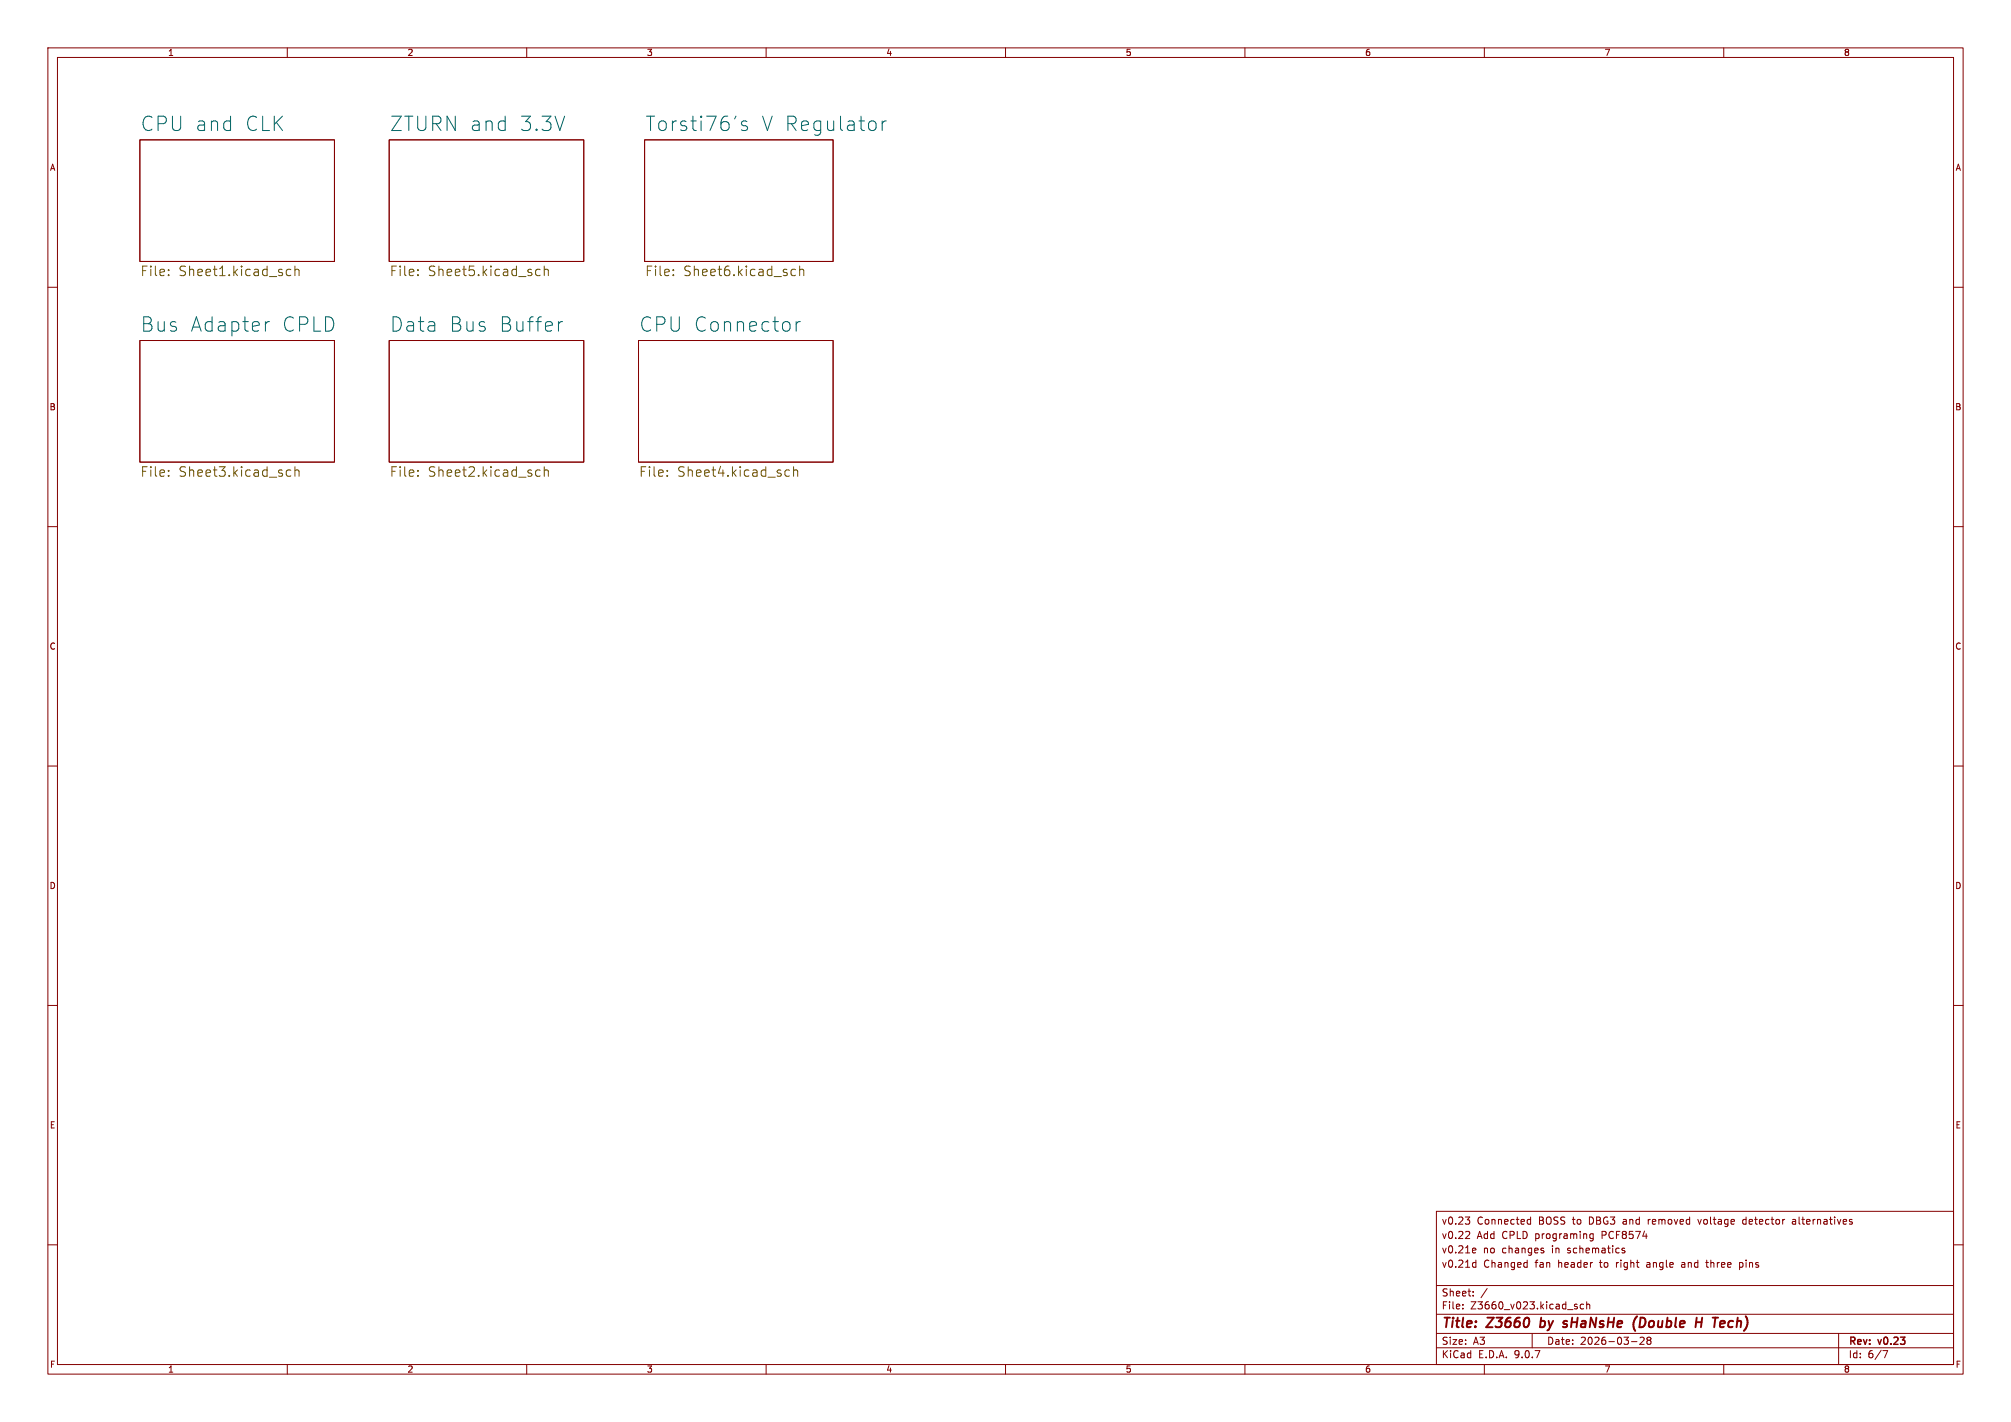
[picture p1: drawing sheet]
<svg xmlns="http://www.w3.org/2000/svg" width="420mm" height="297mm" viewBox="0 0 420 297" stroke-linecap="round" stroke-linejoin="round" font-family="sans-serif">
<g fill="none" stroke="#840000" stroke-width=".21">
<path d="M10 10h400v277h-400zM12 12h396v273h-396zM60 10v2M110 10v2M160 10v2M210 10v2M260 10v2M310 10v2M360 10v2M29.2 29.2h40.6v25.4h-40.6zM81.3 29.2h40.6v25.4h-40.6zM134.6 29.2h39.4v25.4h-39.4z"/>
<path d="M10 60h2M29.2 71.1h40.6v25.4h-40.6zM81.3 71.1h40.6v25.4h-40.6zM133.3 71.1h40.7v25.4h-40.7zM408 60h2M10 110h2M408 110h2M10 160h2M408 160h2M10 210h2M408 210h2M300 253h108v32h-108z"/>
<path d="M306 254.2h.9l-.5 .6M306.7 257.2l.2 .3v.3l-.9 .9h.9M306.7 254.8l.2 .2v.4l-.2 .3M319.1 255.6h.6M319.1 254.8h.6M319.7 254.2v1.5M332.7 257.8l-.4-.1-.3 .3 .2 .6h.5M332.7 257.7v1.2l-.3 .3-.3-.1M354.6 254.7l.3 1M364.2 254.7l-.3 .3v.4l.3 .3M374.8 254.7l-.4 .1M374.9 255.1h-.4l-.2 .2 .1 .3 .5 .1"/>
<path d="M386.7 255.2l.2 .2-.2 .3M386.7 254.7l.1 .1M10 260h2M300 278.5h108M300 274.5h108M300 268.5h108M305.5 273.2v.2M305.5 272.5v.1M307.7 270.5v.2M307.7 269.8v.1M307.7 260.7l.5 .1v.2l-.7 .2M307.8 263.7l.4 .1"/>
<path d="M308.2 261.6l-.5 .1M308.2 263.2v1.5M308.2 264.6l-.4 .1M310.6 269.1l-1.3 1.9M318.8 263.7l.1 .1M318.9 263.2v1.5M318.9 264.6l-.1 .1M320 278.5v3M322.2 261.2l.2 .2-.2 .3M322.2 260.7l.2 .1M329 272.9l.4 .1v.2l-.2 .2h-.3M329 272.4l.4 .1"/>
<path d="M330.7 272.5l-.4-.1-.3 .3 .2 .6h.5M331.4 272.5l.2-.1 .3 .1 .1 .9M331.4 271.9v1.5M339.3 260.8l-.4-.1-.2 .2 .1 .2 .5 .2v.3h-.6M343.1 279.3l-.6 .1M343.3 279.4v.5l-.9 .9h1M344 279.4l-.1 .2 .3 .3M344.2 279.9l-.3 .3 .1 .4 .2 .2 .5-.1 .1-.2-.1-.4-.2-.2M344.2 279.9h.3M344.7 279.4l.1 .2-.3 .3M351.2 264.2v.4M356.2 263.7h.6"/>
<path d="M356.4 263.2v1.3l.3 .2M363.3 264.6l.4 .1M363.3 263.7v1.5M363.7 263.7l-.4 .1M384 278.5v6.5M408 260h2M60 285v2M110 285v2M160 285v2M210 285v2M260 285v2M300 281.5h108"/>
<path d="M310 285v2M340.7 280.2h1.2M360 285v2M393.2 282.1h1l-.6 1.5"/>
</g>
<path d="M321.6 277.1l.2 .1M321.9 275.2l-.3 2M326.8 276.5h.2l.3 .3-.3 .4M326.8 275.9l.5 .1M341.4 277.9l.1 .1M341.9 274.9l-.4 .6M343.1 275.2h-.5l-.2 2h.5M354.2 276.2h1.2M355.5 275.2l-.3 2M361.2 276l-.2 .3-.1 .5 .3 .4" fill="none" stroke="#840000" stroke-width=".4"/>
<path d="M156 25.4l-.7-.1-.5 .4 .2 .4 1 .3 .1 .3-.1 .4-.3 .2-.9-.2M184.2 25.3v2M185.1 25.3a.77 .77 0 0 0-.9 .5M56.3 67.2a.77 .77 0 0 0-.9 .5M116.6 67.2v2M117.5 67.2a.77 .77 0 0 0-.9 .5M166.3 67.2v2M167.1 67.2a.77 .77 0 0 0-.8 .5" fill="none" stroke="#006464" stroke-width=".21"/>
<g fill="none" stroke="#725600" stroke-width=".21">
<path d="M35.2 57.4v.2M35.2 56.3v.2M59.9 57.4l.3 .2 .5-.1M60.7 56.3l-.5-.1-.3 .2M61.6 56.4a.5 .5 0 0 1 .9 .1v1.1M61.6 55.6v2M87.3 56.3v.2M87.3 57.4v.2M112 57.4l.2 .2 .6-.1M112.8 56.3l-.6-.1-.2 .2M113.7 55.6v2M113.7 56.4a.5 .5 0 0 1 .8 .1v1.1"/>
<path d="M140.6 57.4v.2M140.6 56.3v.2M165.3 57.4l.3 .2 .5-.1M166.1 56.3l-.5-.1-.3 .2M167 56.4a.5 .5 0 0 1 .9 .1v1.1M167 55.6v2M35.2 98.2v.2M35.2 99.3v.2M59.9 99.3l.3 .2 .5-.1M60.7 98.2h-.5l-.3 .1M61.6 98.3a.5 .5 0 0 1 .9 .1v1.1M61.6 97.5v2"/>
<path d="M87.3 99.3v.2M87.3 98.2v.2M112 99.3l.2 .2 .6-.1M112.8 98.2h-.6l-.2 .1M113.7 98.3a.5 .5 0 0 1 .8 .1v1.1M113.7 97.5v2M139.4 99.3v.2M139.4 98.2v.2M164 99.3l.3 .2 .6-.1M164.9 98.2h-.6l-.3 .1M165.7 98.3a.5 .5 0 0 1 .9 .1v1.1M165.7 97.5v2"/>
</g>
<g font-size="4.2" fill="#006464">
<text x="29.2" y="27.6">CPU and</text>
<text x="50.8" y="27.6">CLK</text>
<text x="81.3" y="27.6">ZTURN and</text>
<text x="108.1" y="27.6">3.3V</text>
<text x="134.6" y="27.6">Torsti76's</text>
<text x="158.7" y="27.6">V Regulator</text>
<text x="29.2" y="69.5">Bus</text>
<text x="39.5" y="69.5">Adapter</text>
<text x="58.5" y="69.5">CPLD</text>
<text x="81.3" y="69.5">Data</text>
<text x="93.6" y="69.5">Bus</text>
<text x="103.8" y="69.5">Buffer</text>
<text x="133.3" y="69.5">CPU Connector</text>
</g>
<g font-size="2.8" fill="#725600">
<text x="29.2" y="57.9">File:</text>
<text x="37.2" y="57.9">Sheet1.kicad_sch</text>
<text x="81.3" y="57.9">File:</text>
<text x="89.2" y="57.9">Sheet5.kicad_sch</text>
<text x="134.6" y="57.9">File:</text>
<text x="142.6" y="57.9">Sheet6.kicad_sch</text>
<text x="29.2" y="99.9">File:</text>
<text x="37.2" y="99.9">Sheet3.kicad_sch</text>
<text x="81.3" y="99.9">File:</text>
<text x="89.2" y="99.9">Sheet2.kicad_sch</text>
<text x="133.3" y="99.9">File:</text>
<text x="141.3" y="99.9">Sheet4.kicad_sch</text>
</g>
<g font-size="2.8" fill="#840000">
<text x="301" y="277.9">Title:</text>
<text x="310.6" y="277.9">Z3660</text>
<text x="322.5" y="277.9">by</text>
<text x="328.2" y="277.9">sHaNsHe</text>
<text x="343.5" y="277.9">(Double</text>
<text x="357.4" y="277.9">H</text>
<text x="361.8" y="277.9">Tech)</text>
</g>
<g font-size="2.1" fill="#840000">
<text x="301" y="256">v0.23</text>
<text x="308.4" y="256">Connected</text>
<text x="321.4" y="256">BOSS to</text>
<text x="332.1" y="256">DBG3</text>
<text x="339.3" y="256">and</text>
<text x="344.7" y="256">removed</text>
<text x="355.4" y="256">voltage</text>
<text x="364.8" y="256">detector</text>
<text x="375.3" y="256">alternatives</text>
<text x="301" y="262">v0.21e</text>
<text x="301" y="259">v0.22</text>
<text x="308.4" y="259">Add</text>
<text x="309.7" y="262">no</text>
<text x="313.7" y="262">changes</text>
<text x="313.7" y="259">CPLD programing</text>
<text x="324.2" y="262">in</text>
<text x="327.6" y="262">schematics</text>
<text x="334.8" y="259">PCF8574</text>
<text x="301" y="265">v0.21d</text>
<text x="309.8" y="265">Changed</text>
<text x="320.7" y="265">fan</text>
<text x="325.5" y="265">header</text>
<text x="334.4" y="265">to</text>
<text x="337.9" y="265">right</text>
<text x="344.4" y="265">angle</text>
<text x="351.9" y="265">and</text>
<text x="357.2" y="265">three</text>
<text x="364.3" y="265">pins</text>
<text x="301" y="273.7">File:</text>
<text x="301" y="271">Sheet:</text>
<text x="307.1" y="273.7">Z3660_v023.kicad_sch</text>
<text x="301" y="281.1">Size:</text>
<text x="307.6" y="281.1">A3</text>
<text x="323" y="281.1">Date:</text>
<text x="330" y="281.1">2026-03-28</text>
<text x="386" y="281.3">Rev:</text>
<text x="392.4" y="281.3">v0.23</text>
<text x="301" y="283.9">KiCad</text>
<text x="308.7" y="283.9">E.D.A.</text>
<text x="316.3" y="283.9">9.0.7</text>
<text x="386" y="283.9">Id:</text>
<text x="390.1" y="283.9">6/7</text>
</g>
<g font-size="1.8" fill="#840000">
<text x="35" y="11.9">1</text>
<text x="85" y="11.9">2</text>
<text x="135" y="11.9">3</text>
<text x="185" y="11.9">4</text>
<text x="235" y="11.9">5</text>
<text x="285" y="11.9">6</text>
<text x="335" y="11.9">7</text>
<text x="385" y="11.9">8</text>
<text x="10.3" y="35.9">A</text>
<text x="408.3" y="35.9">A</text>
<text x="10.3" y="85.9">B</text>
<text x="408.2" y="85.9">B</text>
<text x="10.3" y="135.9">C</text>
<text x="408.2" y="135.9">C</text>
<text x="10.3" y="185.9">D</text>
<text x="408.2" y="185.9">D</text>
<text x="10.3" y="235.9">E</text>
<text x="408.3" y="235.9">E</text>
<text x="10.3" y="285.9">F</text>
<text x="35" y="286.9">1</text>
<text x="85" y="286.9">2</text>
<text x="135" y="286.9">3</text>
<text x="185" y="286.9">4</text>
<text x="235" y="286.9">5</text>
<text x="285" y="286.9">6</text>
<text x="335" y="286.9">7</text>
<text x="385" y="286.9">8</text>
<text x="408.3" y="285.9">F</text>
</g>
</svg>
